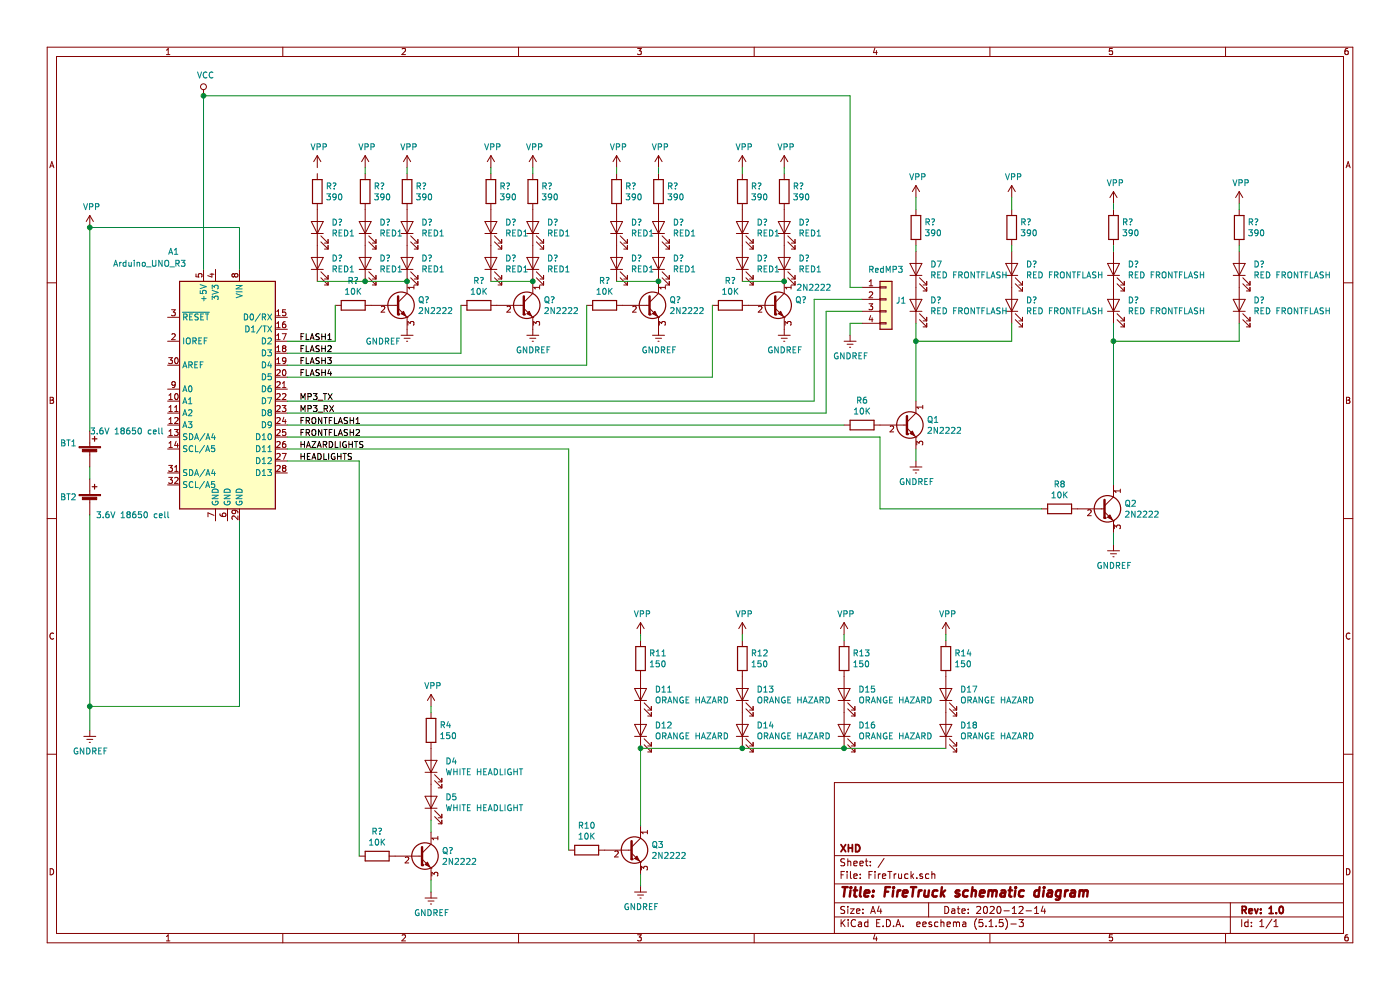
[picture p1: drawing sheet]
EESchema Schematic File Version 4
EELAYER 30 0
EELAYER END
$Descr A4 11693 8268
encoding utf-8
Sheet 1 1
Title "FireTruck schematic diagram"
Date "2020-12-14"
Rev "1.0"
Comp "XHD"
Comment1 ""
Comment2 ""
Comment3 ""
Comment4 ""
$EndDescr
$Comp
L MCU_Module:Arduino_UNO_R3 A1
U 1 1
P 1900 3250
F 0 "A1" H 2350 4400 50  0000 C CNN
F 1 "Arduino_UNO_R3" H 2550 4300 50  0000 C CNN
F 2 "Module:Arduino_UNO_R3" H 1900 3250 50  0001 C CIN
F 3 "https://www.arduino.cc/en/Main/arduinoBoardUno" H 1900 3250 50  0001 C CNN
	1    1900 3250
	-1   0    0    -1  
$EndComp
$Comp
L Device:LED D5
U 1 1
P 3600 6700
F 0 "D5" V 3639 6582 50  0000 R CNN
F 1 "WHITE HEADLIGHT" V 3548 6582 50  0000 R CNN
F 2 "" H 3600 6700 50  0001 C CNN
F 3 "~" H 3600 6700 50  0001 C CNN
	1    3600 6700
	0    -1   -1   0   
$EndComp
$Comp
L Device:R R4
U 1 1
P 3600 6100
F 0 "R4" H 3670 6146 50  0000 L CNN
F 1 "150" H 3670 6055 50  0000 L CNN
F 2 "" V 3530 6100 50  0001 C CNN
F 3 "~" H 3600 6100 50  0001 C CNN
	1    3600 6100
	1    0    0    -1  
$EndComp
$Comp
L Device:LED D4
U 1 1
P 3600 6400
F 0 "D4" V 3639 6282 50  0000 R CNN
F 1 "WHITE HEADLIGHT" V 3548 6282 50  0000 R CNN
F 2 "" H 3600 6400 50  0001 C CNN
F 3 "~" H 3600 6400 50  0001 C CNN
	1    3600 6400
	0    -1   -1   0   
$EndComp
$Comp
L Device:Battery_Cell BT1
U 1 1
P 750 3800
F 0 "BT1" H 500 3900 50  0000 L CNN
F 1 "3.6V 18650 cell" H 750 4000 50  0000 L CNN
F 2 "" V 750 3860 50  0001 C CNN
F 3 "~" V 750 3860 50  0001 C CNN
	1    750  3800
	1    0    0    -1  
$EndComp
$Comp
L Device:Battery_Cell BT2
U 1 1
P 750 4200
F 0 "BT2" H 500 4250 50  0000 L CNN
F 1 "3.6V 18650 cell" H 800 4100 50  0000 L CNN
F 2 "" V 750 4260 50  0001 C CNN
F 3 "~" V 750 4260 50  0001 C CNN
	1    750  4200
	1    0    0    -1  
$EndComp
Wire Wire Line
	750  3900 750  4000
Wire Wire Line
	750  4300 750  5900
Wire Wire Line
	2000 4350 2000 5900
Wire Wire Line
	2000 5900 750  5900
Wire Wire Line
	750  1900 2000 1900
Wire Wire Line
	750  1900 750  3600
Wire Wire Line
	2000 2250 2000 1900
Wire Wire Line
	1700 800  1700 2250
Text Label 2500 3450 0    50   ~ 0
MP3_RX
Text Label 2500 3350 0    50   ~ 0
MP3_TX
$Comp
L power:GNDREF #PWR02
U 1 1
P 750 6100
F 0 "#PWR02" H 750 5850 50  0001 C CNN
F 1 "GNDREF" H 755 5927 50  0000 C CNN
F 2 "" H 750 6100 50  0001 C CNN
F 3 "" H 750 6100 50  0001 C CNN
	1    750  6100
	1    0    0    -1  
$EndComp
Wire Wire Line
	750  6100 750  5900
Connection ~ 750  5900
$Comp
L power:VPP #PWR01
U 1 1
P 750 1900
F 0 "#PWR01" H 750 1750 50  0001 C CNN
F 1 "VPP" H 765 2073 50  0000 C CNN
F 2 "" H 750 1900 50  0001 C CNN
F 3 "" H 750 1900 50  0001 C CNN
	1    750  1900
	1    0    0    -1  
$EndComp
Connection ~ 750  1900
$Comp
L power:VPP #PWR04
U 1 1
P 3600 5900
F 0 "#PWR04" H 3600 5750 50  0001 C CNN
F 1 "VPP" H 3615 6073 50  0000 C CNN
F 2 "" H 3600 5900 50  0001 C CNN
F 3 "" H 3600 5900 50  0001 C CNN
	1    3600 5900
	1    0    0    -1  
$EndComp
Wire Wire Line
	3600 5950 3600 5900
$Comp
L Transistor_BJT:BC547 Q3
U 1 1
P 5250 7100
F 0 "Q3" H 5440 7146 50  0000 L CNN
F 1 "2N2222" H 5440 7055 50  0000 L CNN
F 2 "Package_TO_SOT_THT:TO-92_Inline" H 5450 7025 50  0001 L CIN
F 3 "http://www.fairchildsemi.com/ds/BC/BC547.pdf" H 5250 7100 50  0001 L CNN
	1    5250 7100
	1    0    0    -1  
$EndComp
$Comp
L Device:R R10
U 1 1
P 4900 7100
F 0 "R10" V 4693 7100 50  0000 C CNN
F 1 "10K" V 4784 7100 50  0000 C CNN
F 2 "" V 4830 7100 50  0001 C CNN
F 3 "~" H 4900 7100 50  0001 C CNN
	1    4900 7100
	0    1    1    0   
$EndComp
$Comp
L Device:R R12
U 1 1
P 6200 5500
F 0 "R12" H 6270 5546 50  0000 L CNN
F 1 "150" H 6270 5455 50  0000 L CNN
F 2 "" V 6130 5500 50  0001 C CNN
F 3 "~" H 6200 5500 50  0001 C CNN
	1    6200 5500
	1    0    0    -1  
$EndComp
$Comp
L power:VPP #PWR013
U 1 1
P 6200 5300
F 0 "#PWR013" H 6200 5150 50  0001 C CNN
F 1 "VPP" H 6215 5473 50  0000 C CNN
F 2 "" H 6200 5300 50  0001 C CNN
F 3 "" H 6200 5300 50  0001 C CNN
	1    6200 5300
	1    0    0    -1  
$EndComp
Wire Wire Line
	6200 5350 6200 5300
$Comp
L power:GNDREF #PWR012
U 1 1
P 5350 7400
F 0 "#PWR012" H 5350 7150 50  0001 C CNN
F 1 "GNDREF" H 5355 7227 50  0000 C CNN
F 2 "" H 5350 7400 50  0001 C CNN
F 3 "" H 5350 7400 50  0001 C CNN
	1    5350 7400
	1    0    0    -1  
$EndComp
Wire Wire Line
	5350 7300 5350 7400
$Comp
L Device:LED D7
U 1 1
P 7650 2250
F 0 "D7" V 7689 2132 50  0000 R CNN
F 1 "RED FRONTFLASH" V 7598 2132 50  0000 R CNN
F 2 "" H 7650 2250 50  0001 C CNN
F 3 "~" H 7650 2250 50  0001 C CNN
	1    7650 2250
	0    -1   -1   0   
$EndComp
$Comp
L power:VPP #PWR07
U 1 1
P 8450 1650
F 0 "#PWR07" H 8450 1500 50  0001 C CNN
F 1 "VPP" H 8465 1823 50  0000 C CNN
F 2 "" H 8450 1650 50  0001 C CNN
F 3 "" H 8450 1650 50  0001 C CNN
	1    8450 1650
	1    0    0    -1  
$EndComp
Wire Wire Line
	8450 1750 8450 1650
$Comp
L power:VPP #PWR09
U 1 1
P 10350 1700
F 0 "#PWR09" H 10350 1550 50  0001 C CNN
F 1 "VPP" H 10365 1873 50  0000 C CNN
F 2 "" H 10350 1700 50  0001 C CNN
F 3 "" H 10350 1700 50  0001 C CNN
	1    10350 1700
	1    0    0    -1  
$EndComp
$Comp
L Device:R R6
U 1 1
P 7200 3550
F 0 "R6" V 6993 3550 50  0000 C CNN
F 1 "10K" V 7084 3550 50  0000 C CNN
F 2 "" V 7130 3550 50  0001 C CNN
F 3 "~" H 7200 3550 50  0001 C CNN
	1    7200 3550
	0    1    1    0   
$EndComp
$Comp
L power:GNDREF #PWR08
U 1 1
P 7650 3850
F 0 "#PWR08" H 7650 3600 50  0001 C CNN
F 1 "GNDREF" H 7655 3677 50  0000 C CNN
F 2 "" H 7650 3850 50  0001 C CNN
F 3 "" H 7650 3850 50  0001 C CNN
	1    7650 3850
	1    0    0    -1  
$EndComp
Wire Wire Line
	7650 3750 7650 3850
Wire Wire Line
	4750 3750 4750 7100
Text Label 2500 3550 0    50   ~ 0
FRONTFLASH1
Text Label 2500 3750 0    50   ~ 0
HAZARDLIGHTS
$Comp
L Device:R R8
U 1 1
P 8850 4250
F 0 "R8" V 8643 4250 50  0000 C CNN
F 1 "10K" V 8734 4250 50  0000 C CNN
F 2 "" V 8780 4250 50  0001 C CNN
F 3 "~" H 8850 4250 50  0001 C CNN
	1    8850 4250
	0    1    1    0   
$EndComp
$Comp
L power:GNDREF #PWR010
U 1 1
P 9300 4550
F 0 "#PWR010" H 9300 4300 50  0001 C CNN
F 1 "GNDREF" H 9305 4377 50  0000 C CNN
F 2 "" H 9300 4550 50  0001 C CNN
F 3 "" H 9300 4550 50  0001 C CNN
	1    9300 4550
	1    0    0    -1  
$EndComp
Wire Wire Line
	9300 4450 9300 4550
Wire Wire Line
	2400 3550 7050 3550
Text Label 2500 3650 0    50   ~ 0
FRONTFLASH2
$Comp
L power:VPP #PWR011
U 1 1
P 5350 5300
F 0 "#PWR011" H 5350 5150 50  0001 C CNN
F 1 "VPP" H 5365 5473 50  0000 C CNN
F 2 "" H 5350 5300 50  0001 C CNN
F 3 "" H 5350 5300 50  0001 C CNN
	1    5350 5300
	1    0    0    -1  
$EndComp
Wire Wire Line
	6200 6250 5350 6250
Wire Wire Line
	5350 6250 5350 6900
Wire Wire Line
	5350 5350 5350 5300
$Comp
L power:VCC #PWR03
U 1 1
P 1700 800
F 0 "#PWR03" H 1700 650 50  0001 C CNN
F 1 "VCC" H 1717 973 50  0000 C CNN
F 2 "" H 1700 800 50  0001 C CNN
F 3 "" H 1700 800 50  0001 C CNN
	1    1700 800 
	1    0    0    -1  
$EndComp
$Comp
L Device:R R11
U 1 1
P 5350 5500
F 0 "R11" H 5420 5546 50  0000 L CNN
F 1 "150" H 5420 5455 50  0000 L CNN
F 2 "" V 5280 5500 50  0001 C CNN
F 3 "~" H 5350 5500 50  0001 C CNN
	1    5350 5500
	1    0    0    -1  
$EndComp
$Comp
L Device:LED D11
U 1 1
P 5350 5800
F 0 "D11" V 5389 5682 50  0000 R CNN
F 1 "ORANGE HAZARD" V 5298 5682 50  0000 R CNN
F 2 "" H 5350 5800 50  0001 C CNN
F 3 "~" H 5350 5800 50  0001 C CNN
	1    5350 5800
	0    -1   -1   0   
$EndComp
Text Label 2500 2850 0    50   ~ 0
FLASH1
Text Label 2500 2950 0    50   ~ 0
FLASH2
Text Label 2500 3050 0    50   ~ 0
FLASH3
Text Label 2500 3150 0    50   ~ 0
FLASH4
$Comp
L Device:LED D12
U 1 1
P 5350 6100
F 0 "D12" V 5389 5982 50  0000 R CNN
F 1 "ORANGE HAZARD" V 5298 5982 50  0000 R CNN
F 2 "" H 5350 6100 50  0001 C CNN
F 3 "~" H 5350 6100 50  0001 C CNN
	1    5350 6100
	0    -1   -1   0   
$EndComp
Connection ~ 5350 6250
$Comp
L Device:LED D13
U 1 1
P 6200 5800
F 0 "D13" V 6239 5682 50  0000 R CNN
F 1 "ORANGE HAZARD" V 6148 5682 50  0000 R CNN
F 2 "" H 6200 5800 50  0001 C CNN
F 3 "~" H 6200 5800 50  0001 C CNN
	1    6200 5800
	0    -1   -1   0   
$EndComp
$Comp
L Device:LED D14
U 1 1
P 6200 6100
F 0 "D14" V 6239 5982 50  0000 R CNN
F 1 "ORANGE HAZARD" V 6148 5982 50  0000 R CNN
F 2 "" H 6200 6100 50  0001 C CNN
F 3 "~" H 6200 6100 50  0001 C CNN
	1    6200 6100
	0    -1   -1   0   
$EndComp
$Comp
L Device:R R13
U 1 1
P 7050 5500
F 0 "R13" H 7120 5546 50  0000 L CNN
F 1 "150" H 7120 5455 50  0000 L CNN
F 2 "" V 6980 5500 50  0001 C CNN
F 3 "~" H 7050 5500 50  0001 C CNN
	1    7050 5500
	1    0    0    -1  
$EndComp
$Comp
L power:VPP #PWR014
U 1 1
P 7050 5300
F 0 "#PWR014" H 7050 5150 50  0001 C CNN
F 1 "VPP" H 7065 5473 50  0000 C CNN
F 2 "" H 7050 5300 50  0001 C CNN
F 3 "" H 7050 5300 50  0001 C CNN
	1    7050 5300
	1    0    0    -1  
$EndComp
Wire Wire Line
	7050 5350 7050 5300
$Comp
L Device:LED D15
U 1 1
P 7050 5800
F 0 "D15" V 7089 5682 50  0000 R CNN
F 1 "ORANGE HAZARD" V 6998 5682 50  0000 R CNN
F 2 "" H 7050 5800 50  0001 C CNN
F 3 "~" H 7050 5800 50  0001 C CNN
	1    7050 5800
	0    -1   -1   0   
$EndComp
$Comp
L Device:LED D16
U 1 1
P 7050 6100
F 0 "D16" V 7089 5982 50  0000 R CNN
F 1 "ORANGE HAZARD" V 6998 5982 50  0000 R CNN
F 2 "" H 7050 6100 50  0001 C CNN
F 3 "~" H 7050 6100 50  0001 C CNN
	1    7050 6100
	0    -1   -1   0   
$EndComp
$Comp
L Device:R R14
U 1 1
P 7900 5500
F 0 "R14" H 7970 5546 50  0000 L CNN
F 1 "150" H 7970 5455 50  0000 L CNN
F 2 "" V 7830 5500 50  0001 C CNN
F 3 "~" H 7900 5500 50  0001 C CNN
	1    7900 5500
	1    0    0    -1  
$EndComp
$Comp
L power:VPP #PWR015
U 1 1
P 7900 5300
F 0 "#PWR015" H 7900 5150 50  0001 C CNN
F 1 "VPP" H 7915 5473 50  0000 C CNN
F 2 "" H 7900 5300 50  0001 C CNN
F 3 "" H 7900 5300 50  0001 C CNN
	1    7900 5300
	1    0    0    -1  
$EndComp
Wire Wire Line
	7900 5350 7900 5300
$Comp
L Device:LED D17
U 1 1
P 7900 5800
F 0 "D17" V 7939 5682 50  0000 R CNN
F 1 "ORANGE HAZARD" V 7848 5682 50  0000 R CNN
F 2 "" H 7900 5800 50  0001 C CNN
F 3 "~" H 7900 5800 50  0001 C CNN
	1    7900 5800
	0    -1   -1   0   
$EndComp
$Comp
L Device:LED D18
U 1 1
P 7900 6100
F 0 "D18" V 7939 5982 50  0000 R CNN
F 1 "ORANGE HAZARD" V 7848 5982 50  0000 R CNN
F 2 "" H 7900 6100 50  0001 C CNN
F 3 "~" H 7900 6100 50  0001 C CNN
	1    7900 6100
	0    -1   -1   0   
$EndComp
Wire Wire Line
	6200 6250 7050 6250
Connection ~ 6200 6250
Wire Wire Line
	7050 6250 7900 6250
Connection ~ 7050 6250
Connection ~ 1700 800 
Wire Wire Line
	7100 2700 7200 2700
Wire Wire Line
	7100 2800 7100 2700
$Comp
L power:GNDREF #PWR06
U 1 1
P 7100 2800
F 0 "#PWR06" H 7100 2550 50  0001 C CNN
F 1 "GNDREF" H 7105 2627 50  0000 C CNN
F 2 "" H 7100 2800 50  0001 C CNN
F 3 "" H 7100 2800 50  0001 C CNN
	1    7100 2800
	1    0    0    -1  
$EndComp
Wire Wire Line
	6800 3350 2400 3350
Wire Wire Line
	6800 2500 6800 3350
Wire Wire Line
	7200 2500 6800 2500
Wire Wire Line
	6900 3450 2400 3450
Wire Wire Line
	6900 2600 6900 3450
Wire Wire Line
	7200 2600 6900 2600
Wire Wire Line
	7100 2400 7100 800 
Wire Wire Line
	7200 2400 7100 2400
$Comp
L Connector_Generic:Conn_01x04 J1
U 1 1
P 7400 2500
F 0 "J1" H 7480 2492 50  0000 L CNN
F 1 "RedMP3" H 7250 2750 50  0000 L CNN
F 2 "" H 7400 2500 50  0001 C CNN
F 3 "~" H 7400 2500 50  0001 C CNN
	1    7400 2500
	1    0    0    -1  
$EndComp
Wire Wire Line
	7350 4250 8700 4250
$Comp
L Transistor_BJT:BC547 Q1
U 1 1
P 7550 3550
F 0 "Q1" H 7740 3596 50  0000 L CNN
F 1 "2N2222" H 7740 3505 50  0000 L CNN
F 2 "Package_TO_SOT_THT:TO-92_Inline" H 7750 3475 50  0001 L CIN
F 3 "http://www.fairchildsemi.com/ds/BC/BC547.pdf" H 7550 3550 50  0001 L CNN
	1    7550 3550
	1    0    0    -1  
$EndComp
Wire Wire Line
	7350 4250 7350 3650
Wire Wire Line
	7350 3650 2400 3650
$Comp
L Device:LED D?
U 1 1
P 7650 2550
F 0 "D?" V 7689 2432 50  0000 R CNN
F 1 "RED FRONTFLASH" V 7598 2432 50  0000 R CNN
F 2 "" H 7650 2550 50  0001 C CNN
F 3 "~" H 7650 2550 50  0001 C CNN
	1    7650 2550
	0    -1   -1   0   
$EndComp
$Comp
L Device:LED D?
U 1 1
P 9300 2250
F 0 "D?" V 9339 2132 50  0000 R CNN
F 1 "RED FRONTFLASH" V 9248 2132 50  0000 R CNN
F 2 "" H 9300 2250 50  0001 C CNN
F 3 "~" H 9300 2250 50  0001 C CNN
	1    9300 2250
	0    -1   -1   0   
$EndComp
$Comp
L Device:LED D?
U 1 1
P 9300 2550
F 0 "D?" V 9339 2432 50  0000 R CNN
F 1 "RED FRONTFLASH" V 9248 2432 50  0000 R CNN
F 2 "" H 9300 2550 50  0001 C CNN
F 3 "~" H 9300 2550 50  0001 C CNN
	1    9300 2550
	0    -1   -1   0   
$EndComp
$Comp
L Device:LED D?
U 1 1
P 10350 2250
F 0 "D?" V 10389 2132 50  0000 R CNN
F 1 "RED FRONTFLASH" V 10298 2132 50  0000 R CNN
F 2 "" H 10350 2250 50  0001 C CNN
F 3 "~" H 10350 2250 50  0001 C CNN
	1    10350 2250
	0    -1   -1   0   
$EndComp
$Comp
L Device:LED D?
U 1 1
P 10350 2550
F 0 "D?" V 10389 2432 50  0000 R CNN
F 1 "RED FRONTFLASH" V 10298 2432 50  0000 R CNN
F 2 "" H 10350 2550 50  0001 C CNN
F 3 "~" H 10350 2550 50  0001 C CNN
	1    10350 2550
	0    -1   -1   0   
$EndComp
$Comp
L Device:LED D?
U 1 1
P 8450 2550
F 0 "D?" V 8489 2432 50  0000 R CNN
F 1 "RED FRONTFLASH" V 8398 2432 50  0000 R CNN
F 2 "" H 8450 2550 50  0001 C CNN
F 3 "~" H 8450 2550 50  0001 C CNN
	1    8450 2550
	0    -1   -1   0   
$EndComp
$Comp
L power:VPP #PWR?
U 1 1
P 9300 1700
F 0 "#PWR?" H 9300 1550 50  0001 C CNN
F 1 "VPP" H 9315 1873 50  0000 C CNN
F 2 "" H 9300 1700 50  0001 C CNN
F 3 "" H 9300 1700 50  0001 C CNN
	1    9300 1700
	1    0    0    -1  
$EndComp
Wire Wire Line
	10350 2700 10350 2850
Wire Wire Line
	10350 2850 9300 2850
$Comp
L Transistor_BJT:BC547 Q2
U 1 1
P 9200 4250
F 0 "Q2" H 9390 4296 50  0000 L CNN
F 1 "2N2222" H 9390 4205 50  0000 L CNN
F 2 "Package_TO_SOT_THT:TO-92_Inline" H 9400 4175 50  0001 L CIN
F 3 "http://www.fairchildsemi.com/ds/BC/BC547.pdf" H 9200 4250 50  0001 L CNN
	1    9200 4250
	1    0    0    -1  
$EndComp
Wire Wire Line
	7650 2850 7650 3350
$Comp
L Device:R R?
U 1 1
P 7650 1900
F 0 "R?" H 7720 1946 50  0000 L CNN
F 1 "390" H 7720 1855 50  0000 L CNN
F 2 "" V 7580 1900 50  0001 C CNN
F 3 "~" H 7650 1900 50  0001 C CNN
	1    7650 1900
	1    0    0    -1  
$EndComp
$Comp
L power:VPP #PWR?
U 1 1
P 7650 1650
F 0 "#PWR?" H 7650 1500 50  0001 C CNN
F 1 "VPP" H 7665 1823 50  0000 C CNN
F 2 "" H 7650 1650 50  0001 C CNN
F 3 "" H 7650 1650 50  0001 C CNN
	1    7650 1650
	1    0    0    -1  
$EndComp
Wire Wire Line
	7650 1750 7650 1650
Wire Wire Line
	9300 2700 9300 2850
Connection ~ 9300 2850
Wire Wire Line
	9300 2850 9300 4050
$Comp
L Device:R R?
U 1 1
P 8450 1900
F 0 "R?" H 8520 1946 50  0000 L CNN
F 1 "390" H 8520 1855 50  0000 L CNN
F 2 "" V 8380 1900 50  0001 C CNN
F 3 "~" H 8450 1900 50  0001 C CNN
	1    8450 1900
	1    0    0    -1  
$EndComp
$Comp
L Device:R R?
U 1 1
P 9300 1900
F 0 "R?" H 9370 1946 50  0000 L CNN
F 1 "390" H 9370 1855 50  0000 L CNN
F 2 "" V 9230 1900 50  0001 C CNN
F 3 "~" H 9300 1900 50  0001 C CNN
	1    9300 1900
	1    0    0    -1  
$EndComp
$Comp
L Device:R R?
U 1 1
P 10350 1900
F 0 "R?" H 10420 1946 50  0000 L CNN
F 1 "390" H 10420 1855 50  0000 L CNN
F 2 "" V 10280 1900 50  0001 C CNN
F 3 "~" H 10350 1900 50  0001 C CNN
	1    10350 1900
	1    0    0    -1  
$EndComp
Wire Wire Line
	9300 1700 9300 1750
Wire Wire Line
	10350 1700 10350 1750
Wire Wire Line
	9300 2050 9300 2100
Wire Wire Line
	10350 2050 10350 2100
$Comp
L Device:LED D?
U 1 1
P 8450 2250
F 0 "D?" V 8489 2132 50  0000 R CNN
F 1 "RED FRONTFLASH" V 8398 2132 50  0000 R CNN
F 2 "" H 8450 2250 50  0001 C CNN
F 3 "~" H 8450 2250 50  0001 C CNN
	1    8450 2250
	0    -1   -1   0   
$EndComp
Wire Wire Line
	7650 2050 7650 2100
Wire Wire Line
	8450 2050 8450 2100
Wire Wire Line
	7650 2700 7650 2850
Connection ~ 7650 2850
Wire Wire Line
	8450 2700 8450 2850
Wire Wire Line
	7650 2850 8450 2850
$Comp
L Device:R R?
U 1 1
P 3150 7150
F 0 "R?" V 2943 7150 50  0000 C CNN
F 1 "10K" V 3034 7150 50  0000 C CNN
F 2 "" V 3080 7150 50  0001 C CNN
F 3 "~" H 3150 7150 50  0001 C CNN
	1    3150 7150
	0    1    1    0   
$EndComp
$Comp
L power:GNDREF #PWR?
U 1 1
P 3600 7450
F 0 "#PWR?" H 3600 7200 50  0001 C CNN
F 1 "GNDREF" H 3605 7277 50  0000 C CNN
F 2 "" H 3600 7450 50  0001 C CNN
F 3 "" H 3600 7450 50  0001 C CNN
	1    3600 7450
	1    0    0    -1  
$EndComp
Wire Wire Line
	3600 7350 3600 7450
$Comp
L Transistor_BJT:BC547 Q?
U 1 1
P 3500 7150
F 0 "Q?" H 3690 7196 50  0000 L CNN
F 1 "2N2222" H 3690 7105 50  0000 L CNN
F 2 "Package_TO_SOT_THT:TO-92_Inline" H 3700 7075 50  0001 L CIN
F 3 "http://www.fairchildsemi.com/ds/BC/BC547.pdf" H 3500 7150 50  0001 L CNN
	1    3500 7150
	1    0    0    -1  
$EndComp
Wire Wire Line
	3600 6950 3600 6850
Wire Wire Line
	3000 3850 3000 7150
Text Label 2500 3850 0    50   ~ 0
HEADLIGHTS
Wire Wire Line
	2400 3850 3000 3850
Wire Wire Line
	2400 3750 4750 3750
$Comp
L power:VPP #PWR?
U 1 1
P 3400 1400
F 0 "#PWR?" H 3400 1250 50  0001 C CNN
F 1 "VPP" H 3415 1573 50  0000 C CNN
F 2 "" H 3400 1400 50  0001 C CNN
F 3 "" H 3400 1400 50  0001 C CNN
	1    3400 1400
	1    0    0    -1  
$EndComp
$Comp
L Device:LED D?
U 1 1
P 3050 1900
F 0 "D?" V 3089 1782 50  0000 R CNN
F 1 "RED1" V 2998 1782 50  0000 R CNN
F 2 "" H 3050 1900 50  0001 C CNN
F 3 "~" H 3050 1900 50  0001 C CNN
	1    3050 1900
	0    -1   -1   0   
$EndComp
$Comp
L Device:LED D?
U 1 1
P 3050 2200
F 0 "D?" V 3089 2082 50  0000 R CNN
F 1 "RED1" V 2998 2082 50  0000 R CNN
F 2 "" H 3050 2200 50  0001 C CNN
F 3 "~" H 3050 2200 50  0001 C CNN
	1    3050 2200
	0    -1   -1   0   
$EndComp
$Comp
L Device:LED D?
U 1 1
P 3400 1900
F 0 "D?" V 3439 1782 50  0000 R CNN
F 1 "RED1" V 3348 1782 50  0000 R CNN
F 2 "" H 3400 1900 50  0001 C CNN
F 3 "~" H 3400 1900 50  0001 C CNN
	1    3400 1900
	0    -1   -1   0   
$EndComp
$Comp
L Device:LED D?
U 1 1
P 3400 2200
F 0 "D?" V 3439 2082 50  0000 R CNN
F 1 "RED1" V 3348 2082 50  0000 R CNN
F 2 "" H 3400 2200 50  0001 C CNN
F 3 "~" H 3400 2200 50  0001 C CNN
	1    3400 2200
	0    -1   -1   0   
$EndComp
$Comp
L power:VPP #PWR?
U 1 1
P 3050 1400
F 0 "#PWR?" H 3050 1250 50  0001 C CNN
F 1 "VPP" H 3065 1573 50  0000 C CNN
F 2 "" H 3050 1400 50  0001 C CNN
F 3 "" H 3050 1400 50  0001 C CNN
	1    3050 1400
	1    0    0    -1  
$EndComp
$Comp
L Device:R R?
U 1 1
P 3050 1600
F 0 "R?" H 3120 1646 50  0000 L CNN
F 1 "390" H 3120 1555 50  0000 L CNN
F 2 "" V 2980 1600 50  0001 C CNN
F 3 "~" H 3050 1600 50  0001 C CNN
	1    3050 1600
	1    0    0    -1  
$EndComp
$Comp
L Device:R R?
U 1 1
P 3400 1600
F 0 "R?" H 3470 1646 50  0000 L CNN
F 1 "390" H 3470 1555 50  0000 L CNN
F 2 "" V 3330 1600 50  0001 C CNN
F 3 "~" H 3400 1600 50  0001 C CNN
	1    3400 1600
	1    0    0    -1  
$EndComp
Wire Wire Line
	3050 1400 3050 1450
Wire Wire Line
	3400 1400 3400 1450
Wire Wire Line
	3050 2350 3400 2350
Wire Wire Line
	1700 800  7100 800 
$Comp
L Transistor_BJT:BC547 Q?
U 1 1
P 3300 2550
F 0 "Q?" H 3490 2596 50  0000 L CNN
F 1 "2N2222" H 3490 2505 50  0000 L CNN
F 2 "Package_TO_SOT_THT:TO-92_Inline" H 3500 2475 50  0001 L CIN
F 3 "http://www.fairchildsemi.com/ds/BC/BC547.pdf" H 3300 2550 50  0001 L CNN
	1    3300 2550
	1    0    0    -1  
$EndComp
Connection ~ 3400 2350
$Comp
L power:GNDREF #PWR?
U 1 1
P 3400 2750
F 0 "#PWR?" H 3400 2500 50  0001 C CNN
F 1 "GNDREF" H 3200 2650 50  0000 C CNN
F 2 "" H 3400 2750 50  0001 C CNN
F 3 "" H 3400 2750 50  0001 C CNN
	1    3400 2750
	1    0    0    -1  
$EndComp
$Comp
L Device:R R?
U 1 1
P 2950 2550
F 0 "R?" V 2743 2550 50  0000 C CNN
F 1 "10K" V 2834 2550 50  0000 C CNN
F 2 "" V 2880 2550 50  0001 C CNN
F 3 "~" H 2950 2550 50  0001 C CNN
	1    2950 2550
	0    1    1    0   
$EndComp
$Comp
L power:VPP #PWR?
U 1 1
P 4450 1400
F 0 "#PWR?" H 4450 1250 50  0001 C CNN
F 1 "VPP" H 4465 1573 50  0000 C CNN
F 2 "" H 4450 1400 50  0001 C CNN
F 3 "" H 4450 1400 50  0001 C CNN
	1    4450 1400
	1    0    0    -1  
$EndComp
$Comp
L Device:LED D?
U 1 1
P 4100 1900
F 0 "D?" V 4139 1782 50  0000 R CNN
F 1 "RED1" V 4048 1782 50  0000 R CNN
F 2 "" H 4100 1900 50  0001 C CNN
F 3 "~" H 4100 1900 50  0001 C CNN
	1    4100 1900
	0    -1   -1   0   
$EndComp
$Comp
L Device:LED D?
U 1 1
P 4100 2200
F 0 "D?" V 4139 2082 50  0000 R CNN
F 1 "RED1" V 4048 2082 50  0000 R CNN
F 2 "" H 4100 2200 50  0001 C CNN
F 3 "~" H 4100 2200 50  0001 C CNN
	1    4100 2200
	0    -1   -1   0   
$EndComp
$Comp
L Device:LED D?
U 1 1
P 4450 1900
F 0 "D?" V 4489 1782 50  0000 R CNN
F 1 "RED1" V 4398 1782 50  0000 R CNN
F 2 "" H 4450 1900 50  0001 C CNN
F 3 "~" H 4450 1900 50  0001 C CNN
	1    4450 1900
	0    -1   -1   0   
$EndComp
$Comp
L Device:LED D?
U 1 1
P 4450 2200
F 0 "D?" V 4489 2082 50  0000 R CNN
F 1 "RED1" V 4398 2082 50  0000 R CNN
F 2 "" H 4450 2200 50  0001 C CNN
F 3 "~" H 4450 2200 50  0001 C CNN
	1    4450 2200
	0    -1   -1   0   
$EndComp
$Comp
L power:VPP #PWR?
U 1 1
P 4100 1400
F 0 "#PWR?" H 4100 1250 50  0001 C CNN
F 1 "VPP" H 4115 1573 50  0000 C CNN
F 2 "" H 4100 1400 50  0001 C CNN
F 3 "" H 4100 1400 50  0001 C CNN
	1    4100 1400
	1    0    0    -1  
$EndComp
$Comp
L Device:R R?
U 1 1
P 4100 1600
F 0 "R?" H 4170 1646 50  0000 L CNN
F 1 "390" H 4170 1555 50  0000 L CNN
F 2 "" V 4030 1600 50  0001 C CNN
F 3 "~" H 4100 1600 50  0001 C CNN
	1    4100 1600
	1    0    0    -1  
$EndComp
$Comp
L Device:R R?
U 1 1
P 4450 1600
F 0 "R?" H 4520 1646 50  0000 L CNN
F 1 "390" H 4520 1555 50  0000 L CNN
F 2 "" V 4380 1600 50  0001 C CNN
F 3 "~" H 4450 1600 50  0001 C CNN
	1    4450 1600
	1    0    0    -1  
$EndComp
Wire Wire Line
	4100 1400 4100 1450
Wire Wire Line
	4450 1400 4450 1450
Wire Wire Line
	4100 2350 4450 2350
$Comp
L Transistor_BJT:BC547 Q?
U 1 1
P 4350 2550
F 0 "Q?" H 4540 2596 50  0000 L CNN
F 1 "2N2222" H 4540 2505 50  0000 L CNN
F 2 "Package_TO_SOT_THT:TO-92_Inline" H 4550 2475 50  0001 L CIN
F 3 "http://www.fairchildsemi.com/ds/BC/BC547.pdf" H 4350 2550 50  0001 L CNN
	1    4350 2550
	1    0    0    -1  
$EndComp
Connection ~ 4450 2350
$Comp
L power:GNDREF #PWR?
U 1 1
P 4450 2750
F 0 "#PWR?" H 4450 2500 50  0001 C CNN
F 1 "GNDREF" H 4455 2577 50  0000 C CNN
F 2 "" H 4450 2750 50  0001 C CNN
F 3 "" H 4450 2750 50  0001 C CNN
	1    4450 2750
	1    0    0    -1  
$EndComp
$Comp
L Device:R R?
U 1 1
P 4000 2550
F 0 "R?" V 3793 2550 50  0000 C CNN
F 1 "10K" V 3884 2550 50  0000 C CNN
F 2 "" V 3930 2550 50  0001 C CNN
F 3 "~" H 4000 2550 50  0001 C CNN
	1    4000 2550
	0    1    1    0   
$EndComp
$Comp
L power:VPP #PWR?
U 1 1
P 5500 1400
F 0 "#PWR?" H 5500 1250 50  0001 C CNN
F 1 "VPP" H 5515 1573 50  0000 C CNN
F 2 "" H 5500 1400 50  0001 C CNN
F 3 "" H 5500 1400 50  0001 C CNN
	1    5500 1400
	1    0    0    -1  
$EndComp
$Comp
L Device:LED D?
U 1 1
P 5150 1900
F 0 "D?" V 5189 1782 50  0000 R CNN
F 1 "RED1" V 5098 1782 50  0000 R CNN
F 2 "" H 5150 1900 50  0001 C CNN
F 3 "~" H 5150 1900 50  0001 C CNN
	1    5150 1900
	0    -1   -1   0   
$EndComp
$Comp
L Device:LED D?
U 1 1
P 5150 2200
F 0 "D?" V 5189 2082 50  0000 R CNN
F 1 "RED1" V 5098 2082 50  0000 R CNN
F 2 "" H 5150 2200 50  0001 C CNN
F 3 "~" H 5150 2200 50  0001 C CNN
	1    5150 2200
	0    -1   -1   0   
$EndComp
$Comp
L Device:LED D?
U 1 1
P 5500 1900
F 0 "D?" V 5539 1782 50  0000 R CNN
F 1 "RED1" V 5448 1782 50  0000 R CNN
F 2 "" H 5500 1900 50  0001 C CNN
F 3 "~" H 5500 1900 50  0001 C CNN
	1    5500 1900
	0    -1   -1   0   
$EndComp
$Comp
L Device:LED D?
U 1 1
P 5500 2200
F 0 "D?" V 5539 2082 50  0000 R CNN
F 1 "RED1" V 5448 2082 50  0000 R CNN
F 2 "" H 5500 2200 50  0001 C CNN
F 3 "~" H 5500 2200 50  0001 C CNN
	1    5500 2200
	0    -1   -1   0   
$EndComp
$Comp
L power:VPP #PWR?
U 1 1
P 5150 1400
F 0 "#PWR?" H 5150 1250 50  0001 C CNN
F 1 "VPP" H 5165 1573 50  0000 C CNN
F 2 "" H 5150 1400 50  0001 C CNN
F 3 "" H 5150 1400 50  0001 C CNN
	1    5150 1400
	1    0    0    -1  
$EndComp
$Comp
L Device:R R?
U 1 1
P 5150 1600
F 0 "R?" H 5220 1646 50  0000 L CNN
F 1 "390" H 5220 1555 50  0000 L CNN
F 2 "" V 5080 1600 50  0001 C CNN
F 3 "~" H 5150 1600 50  0001 C CNN
	1    5150 1600
	1    0    0    -1  
$EndComp
$Comp
L Device:R R?
U 1 1
P 5500 1600
F 0 "R?" H 5570 1646 50  0000 L CNN
F 1 "390" H 5570 1555 50  0000 L CNN
F 2 "" V 5430 1600 50  0001 C CNN
F 3 "~" H 5500 1600 50  0001 C CNN
	1    5500 1600
	1    0    0    -1  
$EndComp
Wire Wire Line
	5150 1400 5150 1450
Wire Wire Line
	5500 1400 5500 1450
Wire Wire Line
	5150 2350 5500 2350
$Comp
L Transistor_BJT:BC547 Q?
U 1 1
P 5400 2550
F 0 "Q?" H 5590 2596 50  0000 L CNN
F 1 "2N2222" H 5590 2505 50  0000 L CNN
F 2 "Package_TO_SOT_THT:TO-92_Inline" H 5600 2475 50  0001 L CIN
F 3 "http://www.fairchildsemi.com/ds/BC/BC547.pdf" H 5400 2550 50  0001 L CNN
	1    5400 2550
	1    0    0    -1  
$EndComp
Connection ~ 5500 2350
$Comp
L power:GNDREF #PWR?
U 1 1
P 5500 2750
F 0 "#PWR?" H 5500 2500 50  0001 C CNN
F 1 "GNDREF" H 5505 2577 50  0000 C CNN
F 2 "" H 5500 2750 50  0001 C CNN
F 3 "" H 5500 2750 50  0001 C CNN
	1    5500 2750
	1    0    0    -1  
$EndComp
$Comp
L Device:R R?
U 1 1
P 5050 2550
F 0 "R?" V 4843 2550 50  0000 C CNN
F 1 "10K" V 4934 2550 50  0000 C CNN
F 2 "" V 4980 2550 50  0001 C CNN
F 3 "~" H 5050 2550 50  0001 C CNN
	1    5050 2550
	0    1    1    0   
$EndComp
$Comp
L power:VPP #PWR?
U 1 1
P 6550 1400
F 0 "#PWR?" H 6550 1250 50  0001 C CNN
F 1 "VPP" H 6565 1573 50  0000 C CNN
F 2 "" H 6550 1400 50  0001 C CNN
F 3 "" H 6550 1400 50  0001 C CNN
	1    6550 1400
	1    0    0    -1  
$EndComp
$Comp
L Device:LED D?
U 1 1
P 6200 1900
F 0 "D?" V 6239 1782 50  0000 R CNN
F 1 "RED1" V 6148 1782 50  0000 R CNN
F 2 "" H 6200 1900 50  0001 C CNN
F 3 "~" H 6200 1900 50  0001 C CNN
	1    6200 1900
	0    -1   -1   0   
$EndComp
$Comp
L Device:LED D?
U 1 1
P 6200 2200
F 0 "D?" V 6239 2082 50  0000 R CNN
F 1 "RED1" V 6148 2082 50  0000 R CNN
F 2 "" H 6200 2200 50  0001 C CNN
F 3 "~" H 6200 2200 50  0001 C CNN
	1    6200 2200
	0    -1   -1   0   
$EndComp
$Comp
L Device:LED D?
U 1 1
P 6550 1900
F 0 "D?" V 6589 1782 50  0000 R CNN
F 1 "RED1" V 6498 1782 50  0000 R CNN
F 2 "" H 6550 1900 50  0001 C CNN
F 3 "~" H 6550 1900 50  0001 C CNN
	1    6550 1900
	0    -1   -1   0   
$EndComp
$Comp
L Device:LED D?
U 1 1
P 6550 2200
F 0 "D?" V 6589 2082 50  0000 R CNN
F 1 "RED1" V 6498 2082 50  0000 R CNN
F 2 "" H 6550 2200 50  0001 C CNN
F 3 "~" H 6550 2200 50  0001 C CNN
	1    6550 2200
	0    -1   -1   0   
$EndComp
$Comp
L power:VPP #PWR?
U 1 1
P 6200 1400
F 0 "#PWR?" H 6200 1250 50  0001 C CNN
F 1 "VPP" H 6215 1573 50  0000 C CNN
F 2 "" H 6200 1400 50  0001 C CNN
F 3 "" H 6200 1400 50  0001 C CNN
	1    6200 1400
	1    0    0    -1  
$EndComp
$Comp
L Device:R R?
U 1 1
P 6200 1600
F 0 "R?" H 6270 1646 50  0000 L CNN
F 1 "390" H 6270 1555 50  0000 L CNN
F 2 "" V 6130 1600 50  0001 C CNN
F 3 "~" H 6200 1600 50  0001 C CNN
	1    6200 1600
	1    0    0    -1  
$EndComp
$Comp
L Device:R R?
U 1 1
P 6550 1600
F 0 "R?" H 6620 1646 50  0000 L CNN
F 1 "390" H 6620 1555 50  0000 L CNN
F 2 "" V 6480 1600 50  0001 C CNN
F 3 "~" H 6550 1600 50  0001 C CNN
	1    6550 1600
	1    0    0    -1  
$EndComp
Wire Wire Line
	6200 1400 6200 1450
Wire Wire Line
	6550 1400 6550 1450
Wire Wire Line
	6200 2350 6550 2350
$Comp
L Transistor_BJT:BC547 Q?
U 1 1
P 6450 2550
F 0 "Q?" H 6640 2596 50  0000 L CNN
F 1 "2N2222" H 6650 2700 50  0000 L CNN
F 2 "Package_TO_SOT_THT:TO-92_Inline" H 6650 2475 50  0001 L CIN
F 3 "http://www.fairchildsemi.com/ds/BC/BC547.pdf" H 6450 2550 50  0001 L CNN
	1    6450 2550
	1    0    0    -1  
$EndComp
Connection ~ 6550 2350
$Comp
L power:GNDREF #PWR?
U 1 1
P 6550 2750
F 0 "#PWR?" H 6550 2500 50  0001 C CNN
F 1 "GNDREF" H 6555 2577 50  0000 C CNN
F 2 "" H 6550 2750 50  0001 C CNN
F 3 "" H 6550 2750 50  0001 C CNN
	1    6550 2750
	1    0    0    -1  
$EndComp
$Comp
L Device:R R?
U 1 1
P 6100 2550
F 0 "R?" V 5893 2550 50  0000 C CNN
F 1 "10K" V 5984 2550 50  0000 C CNN
F 2 "" V 6030 2550 50  0001 C CNN
F 3 "~" H 6100 2550 50  0001 C CNN
	1    6100 2550
	0    1    1    0   
$EndComp
Wire Wire Line
	2800 2550 2800 2850
Wire Wire Line
	2800 2850 2400 2850
Wire Wire Line
	3850 2550 3850 2950
Wire Wire Line
	3850 2950 2400 2950
Wire Wire Line
	4900 2550 4900 3050
Wire Wire Line
	4900 3050 2400 3050
Wire Wire Line
	5950 2550 5950 3150
Wire Wire Line
	5950 3150 2400 3150
$Comp
L Device:LED D?
U 1 1
P 2650 1900
F 0 "D?" V 2689 1782 50  0000 R CNN
F 1 "RED1" V 2598 1782 50  0000 R CNN
F 2 "" H 2650 1900 50  0001 C CNN
F 3 "~" H 2650 1900 50  0001 C CNN
	1    2650 1900
	0    -1   -1   0   
$EndComp
$Comp
L Device:LED D?
U 1 1
P 2650 2200
F 0 "D?" V 2689 2082 50  0000 R CNN
F 1 "RED1" V 2598 2082 50  0000 R CNN
F 2 "" H 2650 2200 50  0001 C CNN
F 3 "~" H 2650 2200 50  0001 C CNN
	1    2650 2200
	0    -1   -1   0   
$EndComp
$Comp
L Device:R R?
U 1 1
P 2650 1600
F 0 "R?" H 2720 1646 50  0000 L CNN
F 1 "390" H 2720 1555 50  0000 L CNN
F 2 "" V 2580 1600 50  0001 C CNN
F 3 "~" H 2650 1600 50  0001 C CNN
	1    2650 1600
	1    0    0    -1  
$EndComp
Wire Wire Line
	2650 2350 3050 2350
Connection ~ 3050 2350
$Comp
L power:VPP #PWR?
U 1 1
P 2650 1400
F 0 "#PWR?" H 2650 1250 50  0001 C CNN
F 1 "VPP" H 2665 1573 50  0000 C CNN
F 2 "" H 2650 1400 50  0001 C CNN
F 3 "" H 2650 1400 50  0001 C CNN
	1    2650 1400
	1    0    0    -1  
$EndComp
$EndSCHEMATC
